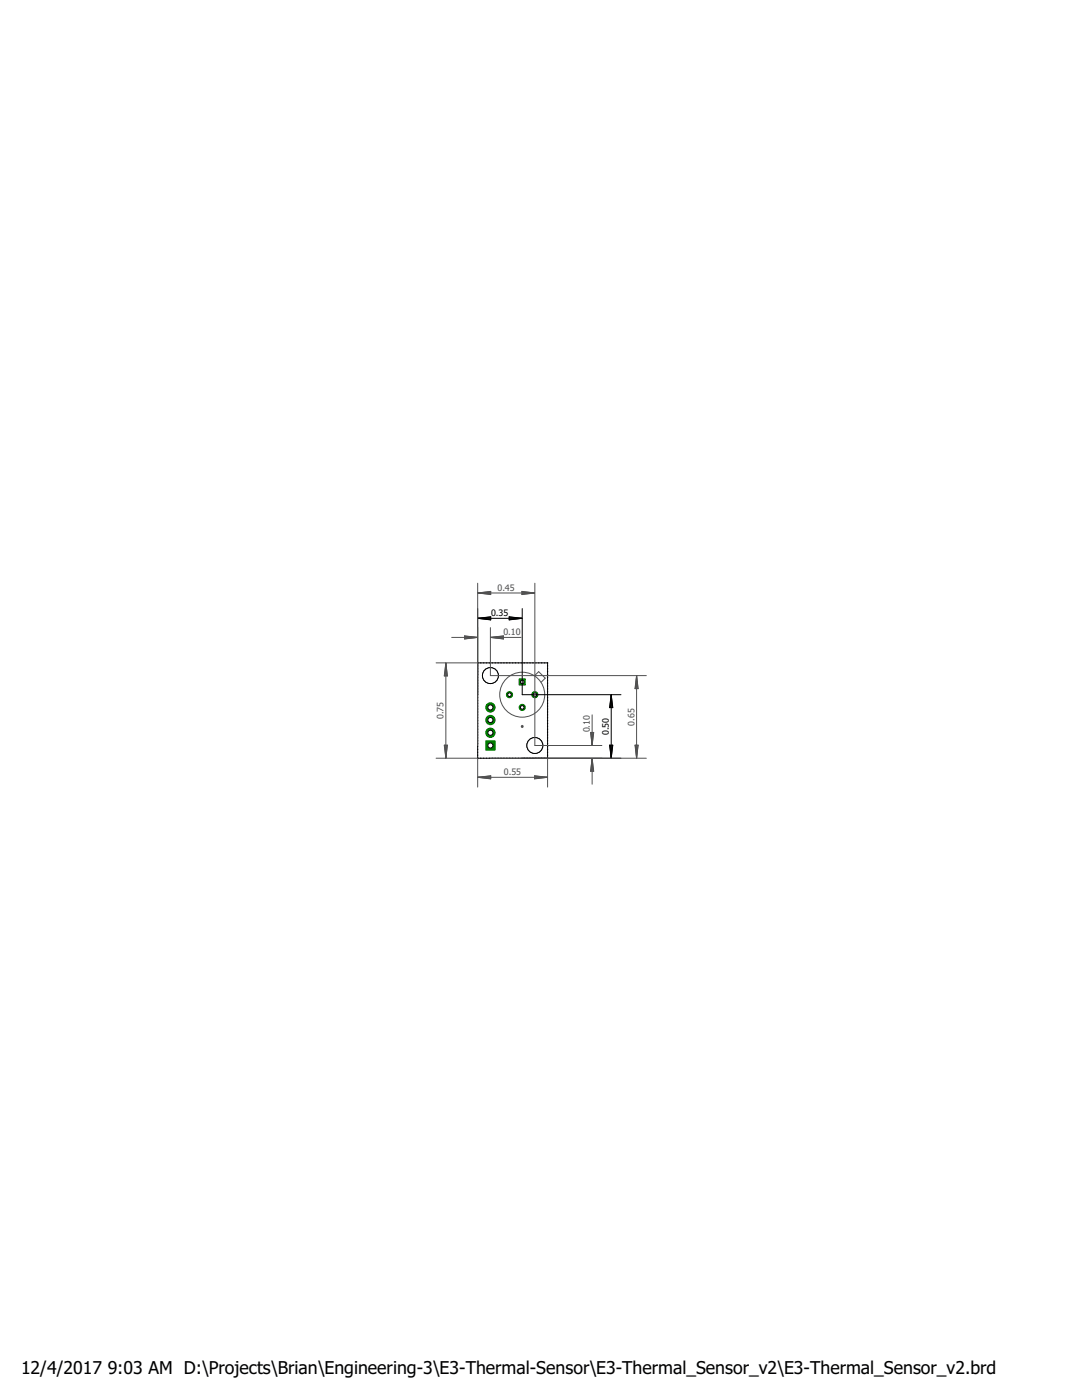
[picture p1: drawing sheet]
<svg xmlns="http://www.w3.org/2000/svg" width="216mm" height="279mm" viewBox="0 0 216 279" stroke-linecap="round" stroke-linejoin="round" font-family="sans-serif">
<g fill="none" stroke="#000080" stroke-width=".25">
<path d="M95.3 132.9h.1M95.3 133.4v.1M95.3 134v.1M95.3 134.6v.1M95.3 135.2h.1M95.3 135.7v.1M95.3 136.3v.1M95.3 136.9h.1M95.3 137.5h.1M95.3 138v.1M95.3 138.6v.1M95.3 139.2v.1"/>
<path d="M95.3 139.8h.1M95.4 132.3l-.1 .1M95.9 132.3h.1M96.5 132.3h.1M97 132.3h.1M97.6 132.3h.1M98.2 132.3h.1M98.8 132.3h.1M99.4 132.3h.1M99.9 132.3h.1M100.5 132.3h.1M101.1 132.3h.1"/>
<path d="M101.7 132.3h.1M102.3 132.3h.1M102.8 132.3h.1M103.4 132.3h.1M104 132.3h.1M104.6 132.3h.1M105.2 132.3h.1M105.7 132.3h.1M106.3 132.3h.1M106.9 132.3h.1M107.5 132.3h.1M108 132.3h.1"/>
<path d="M108.6 132.3h.1M109.2 132.3l.1 .1M109.3 132.9h.1M109.3 133.4v.1M109.3 134v.1M109.3 134.6v.1M109.3 135.2h.1M109.3 135.7v.1M109.3 136.3v.1M109.3 136.9h.1M109.3 137.5h.1M109.3 138v.1"/>
<path d="M109.3 138.6v.1M109.3 139.2v.1M109.3 139.8h.1M95.3 140.3v.1M95.3 140.9v.1M95.3 141.5h.1M95.3 142v.1M95.3 142.6v.1M95.3 143.2v.1M95.3 143.8h.1M95.3 144.4h.1M95.3 144.9v.1"/>
<path d="M95.3 145.5v.1M95.3 146.1v.1M95.3 146.7h.1M95.3 147.2v.1M95.3 147.8v.1M95.3 148.4h.1M95.3 148.9v.1M95.3 149.5v.1M95.3 150.1v.1M95.3 150.7h.1M95.3 151.3h.1M95.9 151.3h.1"/>
<path d="M96.5 151.3h.1M97 151.3h.1M97.6 151.3h.1M98.2 151.3h.1M98.8 151.3h.1M99.4 151.3h.1M99.9 151.3h.1M100.5 151.3h.1M101.1 151.3h.1M101.7 151.3h.1M102.3 151.3h.1M102.8 151.3h.1"/>
<path d="M103.4 151.3h.1M104 151.3h.1M104.6 151.3h.1M105.2 151.3h.1M105.7 151.3h.1M106.3 151.3h.1M106.9 151.3h.1M107.5 151.3h.1M108 151.3h.1M108.6 151.3h.1M109.3 140.3v.1M109.3 140.9v.1"/>
<path d="M109.3 141.5h.1M109.3 142v.1M109.3 142.6v.1M109.3 143.2v.1M109.3 143.8h.1M109.3 144.4h.1M109.3 144.9v.1M109.3 145.5v.1M109.3 146.1v.1M109.3 146.7h.1M109.3 147.2v.1M109.3 147.8v.1"/>
<path d="M109.3 148.4h.1M109.3 148.9v.1M109.3 149.5v.1M109.3 150.1v.1M109.3 150.7h.1M109.3 151.3h-.1"/>
</g>
<path d="M96.9 147.8h1.9v1.9h-1.9z" fill="#008000" stroke="#008000" stroke-width=".2"/>
<circle cx="97.9" cy="148.8" r=".51" fill="#fff" stroke="#000" stroke-width=".2"/>
<circle cx="97.9" cy="146.2" r=".93" fill="#008000" stroke="#008000" stroke-width=".2"/>
<circle cx="97.9" cy="146.2" r=".51" fill="#fff" stroke="#000" stroke-width=".2"/>
<circle cx="97.9" cy="143.7" r=".93" fill="#008000" stroke="#008000" stroke-width=".2"/>
<circle cx="97.9" cy="143.7" r=".51" fill="#fff" stroke="#000" stroke-width=".2"/>
<circle cx="97.9" cy="141.2" r=".93" fill="#008000" stroke="#008000" stroke-width=".2"/>
<circle cx="97.9" cy="141.2" r=".51" fill="#fff" stroke="#000" stroke-width=".2"/>
<circle cx="101.7" cy="138.6" r=".61" fill="#008000" stroke="#008000" stroke-width=".2"/>
<circle cx="101.7" cy="138.6" r=".36" fill="#fff" stroke="#000" stroke-width=".2"/>
<path d="M103.6 135.5h1.2v1.2h-1.2z" fill="#008000" stroke="#008000" stroke-width=".2"/>
<circle cx="104.2" cy="136.1" r=".36" fill="#fff" stroke="#000" stroke-width=".2"/>
<circle cx="106.7" cy="138.6" r=".61" fill="#008000" stroke="#008000" stroke-width=".2"/>
<circle cx="106.7" cy="138.6" r=".36" fill="#fff" stroke="#000" stroke-width=".2"/>
<circle cx="104.2" cy="141.2" r=".61" fill="#008000" stroke="#008000" stroke-width=".2"/>
<circle cx="104.2" cy="141.2" r=".36" fill="#fff" stroke="#000" stroke-width=".2"/>
<path d="M104.2 144.9v.1" fill="none" stroke="#505050" stroke-width=".57"/>
<g fill="none" stroke="#505050" stroke-width=".2">
<path d="M106.7 134.8l.8-.8 1.3 1.3-.8 .8"/>
<circle cx="104.2" cy="138.6" r="4.5"/>
</g>
<g fill="none" stroke="#000" stroke-width=".2">
<path d="M95.3 138.6v-6.3h14v19h-14"/>
<circle cx="106.7" cy="148.8" r="1.59"/>
</g>
<circle cx="106.7" cy="148.8" r="1.59" fill="#fff" stroke="#000" stroke-width=".2"/>
<circle cx="97.9" cy="134.8" r="1.59" fill="none" stroke="#000" stroke-width=".2"/>
<circle cx="97.9" cy="134.8" r="1.59" fill="#fff" stroke="#000" stroke-width=".2"/>
<g fill="none" stroke="#000" stroke-width=".2">
<path d="M95.3 121.5v29.8M95.4 123.4h8.7M95.4 123.4l2.5-.3v.6zM95.4 123.4l2.5 .1M95.4 123.4l2.5 .3M97.9 123.3l-2.5 .1M97.9 123.1l-2.5 .3M101.6 123.1l2.5 .3-2.5 .3zM101.6 123.3l2.5 .1M101.6 123.1l2.5 .3M104.1 123.4l-2.5 .1M104.1 123.4l-2.5 .3"/>
<path d="M104.2 121.5v17.1h19.7M122 138.7v12.6M122 138.7l.3 2.5h-.7zM122 138.7l-.2 2.5M122 138.7l.1 2.5M122 138.7l-.3 2.5M122 138.7l.2 2.5M104.2 151.3h19.7M121.6 148.7h.7l-.3 2.6zM121.7 148.7l.3 2.6M121.8 148.7l.2 2.6M122.1 148.7l-.1 2.6"/>
<path d="M122.2 148.7l-.2 2.6"/>
</g>
<g fill="none" stroke="#505050" stroke-width=".2">
<path d="M95.3 116.4v32.4M95.4 118.3l2.5-.3v.7zM95.4 118.3h11.3M95.4 118.3l2.5 .2M95.4 118.3l2.5 .3M97.9 118.2l-2.5 .1M97.9 118.1l-2.5 .2M104.1 118l2.6 .3-2.6 .4zM104.1 118.2l2.6 .1M104.1 118.1l2.6 .2M106.7 118.3l-2.6 .2M106.7 118.3l-2.6 .3"/>
<path d="M106.7 116.4v32.4h13.4M87 132.3h8.3M89 132.4v18.9M89 132.4l.3 2.5h-.7zM89 132.4l-.2 2.5M89 132.4l.1 2.5M89 132.4l-.3 2.5M89 132.4l.2 2.5M90.1 127.2h5.1M92.7 126.9l2.5 .3-2.5 .3zM92.7 127.1l2.5 .1M92.7 127l2.5 .2"/>
<path d="M95.2 127.2l-2.5 .1M97.9 125.3v9.5h31.1M97.9 127.2h6.1M97.9 127.2l2.6-.3v.6zM97.9 127.2l2.6 .1M100.5 127.1l-2.6 .1M100.5 127l-2.6 .2M127 134.9v16.4M127 134.9l.3 2.5h-.6zM127 134.9l-.1 2.5M127 134.9l.1 2.5M127 134.9l-.2 2.5"/>
<path d="M127 134.9l.3 2.5M87 151.3h8.3v5.8M88.6 148.7h.7l-.3 2.6zM88.7 148.7l.3 2.6M88.8 148.7l.2 2.6M89.1 148.7l-.1 2.6M89.2 148.7l-.2 2.6M95.4 155.1h13.8M95.4 155.1l2.5-.3v.6zM95.4 155.1l2.5 .2M95.4 155.1l2.5 .3M97.9 151.3h31.1"/>
<path d="M97.9 155l-2.5 .1M97.9 154.9l-2.5 .2M106.7 154.8l2.5 .3-2.5 .3zM106.7 155l2.5 .1M106.7 154.9l2.5 .2M109.2 155.1l-2.5 .2M109.2 155.1l-2.5 .3M109.3 151.3v5.8M117.8 146.2h.7l-.3 2.5zM117.9 146.2l.3 2.5M118 146.2l.2 2.5M118.2 142.7v6"/>
<path d="M118.2 151.4v5.1M118.2 151.4l.3 2.5h-.7zM118.2 151.4l-.2 2.5M118.2 151.4l.1 2.5M118.2 151.4l-.3 2.5M118.2 151.4l.2 2.5M118.3 146.2l-.1 2.5M118.4 146.2l-.2 2.5M126.7 148.7h.6l-.3 2.6zM126.8 148.7l.2 2.6M126.9 148.7l.1 2.6M127.1 148.7l-.1 2.6"/>
<path d="M127.3 148.7l-.3 2.6"/>
</g>
<g font-size="3.5">
<text x="4.2" y="274.2">12/4/2017</text>
<text x="21.5" y="274.2">9:03 AM D:\Projects\Brian\Engineering-3\E3-Thermal-Sensor\E3-Thermal_Sensor_v2\E3-Thermal_Sensor_v2.brd</text>
</g>
<g font-size="1.8" fill="#505050">
<text x="99.3" y="117.9">0.45</text>
<text x="100.4" y="126.8">0.10</text>
<text x="88.5" y="143.6" transform="rotate(-90 88.5 143.6)">0.75</text>
<text x="117.7" y="146.2" transform="rotate(-90 117.7 146.2)">0.10</text>
<text x="126.6" y="144.8" transform="rotate(-90 126.6 144.8)">0.65</text>
<text x="100.5" y="154.7">0.55</text>
</g>
<g font-size="1.8">
<text x="98" y="123">0.35</text>
<text x="121.5" y="146.7" transform="rotate(-90 121.5 146.7)">0.50</text>
</g>
</svg>
